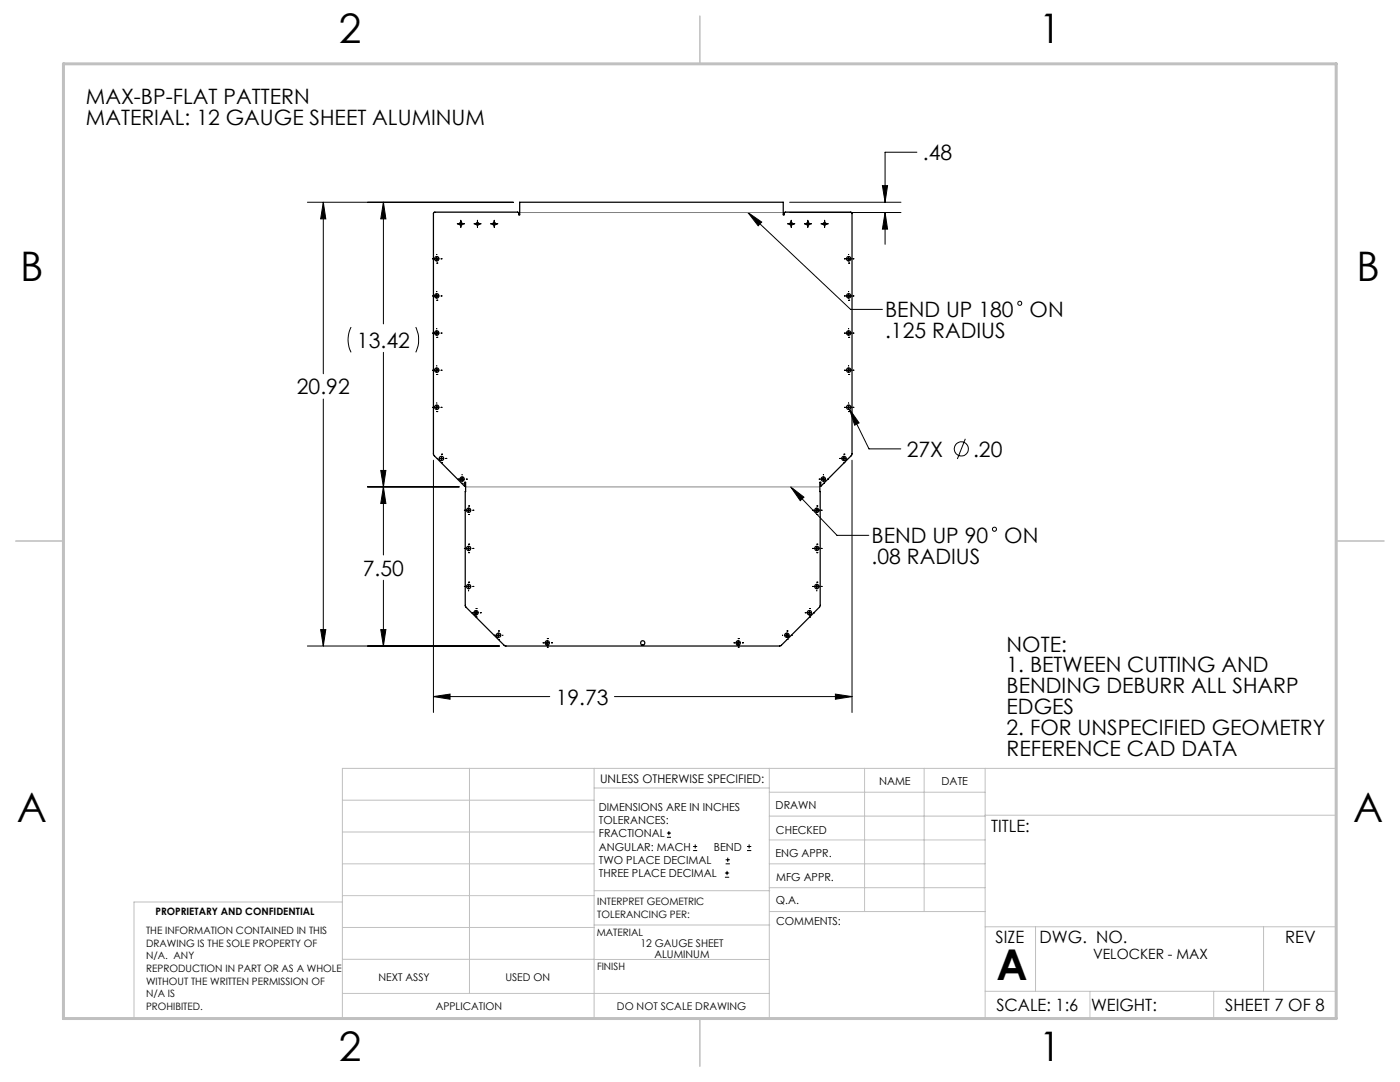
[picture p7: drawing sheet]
<svg xmlns="http://www.w3.org/2000/svg" width="279mm" height="216mm" viewBox="0 0 279 216" stroke-linecap="round" stroke-linejoin="round" font-family="sans-serif">
<g fill="none" stroke="#000" stroke-width=".2">
<path d="M176.1 37h1l-.5 3.4zM183 30.4h-6.4v10M61.3 40.4h41.1M64.5 40.4v34.2M64.5 40.4l.5 3.3h-1zM76.5 40.4v24.2M76.5 40.4l.5 3.3h-1zM86.3 59.1h.1M86.3 51.6h.1M86.7 59.1h.9M86.7 51.6h.9M87.2 59.9h.1"/>
<path d="M87.2 52.5h.1M87.2 50.8h.1M87.2 51.2v.9M87.2 58.2h.1M87.2 58.6v.9M88 59.1h.1M88 51.6h.1M91.3 44.7h1.4M92 44v1.4M94.6 44.7h1.4M95.3 44v1.4M97.9 44.7h1.4"/>
<path d="M98.6 44v1.4M149.3 42.4l2.7 1.9-.7 .7zM149.3 42.4l20.5 19.3h6.3M157.2 44.7h1.4M157.6 40.4h22.2M157.6 42.4h22.2M157.9 44v1.4M160.5 44.7h1.4M161.2 44v1.4M163.9 44.7h1.4M164.6 44v1.4M168.5 59.1h.1"/>
<path d="M168.5 51.6h.1M168.9 59.1h.9M168.9 51.6h.9M169.4 59.9h.1M169.4 52.5h.1M169.4 50.8h.1M169.4 51.2v.9M169.4 58.2h.1M169.4 58.6v.9M170.2 59.1h.1M170.2 51.6h.1M176.6 42.4v6.4"/>
<path d="M176.6 42.4l.5 3.3h-1zM64.5 79.6v49.3M70.1 65.3a5.6 5.6 0 0 0 0 5M76.5 70.3v40.4M83 65.3a5.9 5.9 0 0 1 0 5M86.3 73.9h.1M86.3 66.5h.1M86.7 73.9h.9M86.7 66.5h.9M87.2 74.7h.1M87.2 67.3h.1M87.2 65.6h.1"/>
<path d="M87.2 66v.9M87.2 73h.1M87.2 73.4v.9M88 73.9h.1M88 66.5h.1M168.5 66.5h.1M168.5 73.9h.1M168.9 73.9h.9M168.9 66.5h.9M169.4 67.3h.1M169.4 74.7h.1M169.4 65.6h.1"/>
<path d="M169.4 66v.9M169.4 73h.1M169.4 73.4v.9M170.2 66.5h.1M170.2 73.9h.1M73.3 97.2h18.4M76 93.9h1l-.5 3.3zM76.5 97.2l.5 3.3h-1zM86.3 81.3h.1M86.5 91.8v50.4M86.7 81.3h.9M87.2 82.1h.1"/>
<path d="M87.2 80.4h.1M87.2 80.9v.8M87.2 91.5h.1M87.7 91.5h.8M88 81.3h.1M88.1 90.6h.1M88.1 92.3h.1M88.1 91.1v.8M89 91.5h.1M91.4 95.6h.1M91.8 95.6h.8M92.2 96.4h.1"/>
<path d="M92.2 94.7v.1M92.2 95.2v.8M93.1 95.6h.1M157.8 97.2l2.6 2-.7 .7zM157.8 97.2l9.2 9.6h6.4M163.5 95.6h.1M163.9 95.6h.8M164.3 96.4h.1M164.3 94.7v.1M164.3 95.2v.8M165.2 95.6h.1M167.6 91.5h.1"/>
<path d="M168 91.5h.8M168.4 90.6h.1M168.4 92.3h.1M168.4 91.1v.8M168.5 81.3h.1M168.9 81.3h.9M169.3 91.5h.1M169.4 82.1h.1M169.4 80.4h.1M169.4 80.9v.8M169.5 81.7l3.9 7.9h6.4M169.5 81.7l1.9 2.7-.8 .4z"/>
<path d="M170 91.8v50.4M170.2 81.3h.1M192.7 87.6l-1.6 4M76.5 115.8v13.1M92.7 117h.1M92.7 101.8h.1M92.7 109.4h.1M93.1 109.4h.8M93.1 101.8h.8M93.1 117h.8M93.5 116.2h.1M93.5 101h.1"/>
<path d="M93.5 102.7h.1M93.5 108.6h.1M93.5 110.3h.1M93.5 101.4v.8M93.5 109v.9M93.5 116.6v.8M93.5 117.9h.1M94.4 117h.1M94.4 101.8h.1M94.4 109.4h.1M162.2 109.4h.1M162.2 101.8h.1"/>
<path d="M162.2 117h.1M162.6 109.4h.8M162.6 101.8h.8M162.6 117h.8M163 108.6h.1M163 110.3h.1M163 101h.1M163 102.7h.1M163 116.2h.1M163 101.4v.8M163 109v.9M163 116.6v.8"/>
<path d="M163 117.9h.1M163.9 109.4h.1M163.9 101.8h.1M163.9 117h.1M61.3 128.9h38.4M64 125.6h1l-.5 3.3zM76 125.6h1l-.5 3.3zM86.5 139h23.2M86.5 139l3.3-.5v1zM94.2 122.3h.1M94.6 122.3h.8M95 121.4h.1"/>
<path d="M95 123.1h.1M95 121.8v.9M95.8 122.3h.1M98.6 126.8h.1M99.1 126.8h.8M99.5 125.9h.1M99.5 127.6h.1M99.5 126.3v.9M100.3 126.8h.1M108.4 128.3h.1M108.8 128.3h.8M109.2 127.4h.1"/>
<path d="M109.2 129.1h.1M109.2 127.8v.9M110.1 128.3h.1M122.6 139h47.4M146.5 128.3h.1M146.9 128.3h.8M147.3 127.4h.1M147.3 129.1h.1M147.3 127.8v.9M148.2 128.3h.1M156.2 126.8h.1M156.6 126.8h.9"/>
<path d="M157.1 125.9h.1M157.1 127.6h.1M157.1 126.3v.9M157.9 126.8h.1M160.7 122.3h.1M161.1 122.3h.9M161.5 121.4h.1M161.5 123.1h.1M161.5 121.8v.9M162.4 122.3h.1M166.7 138.5l3.3 .5-3.3 .5zM133.1 167.1h.8"/>
<path d="M133.1 166.2h.8M133.5 165.8v.9M138.3 169.7h.8M138.3 168.9h.8M138.7 168.5v.8M144.7 175h.8M144.7 174.2h.8M144.8 172.4h.9M144.8 171.6h.9M145.1 173.8v.8M145.2 171.1v.9M149.1 169.7h.8"/>
<path d="M149.1 168.9h.8M149.5 168.5v.8"/>
<circle cx="203.5" cy="60.5" r=".42"/>
<circle cx="191.9" cy="89.6" r="1.4"/>
<circle cx="198.5" cy="105.6" r=".39"/>
</g>
<path d="M103.7 42.4h52.6M92.9 97.2h70.7" fill="none" stroke="#808080" stroke-width=".2"/>
<g fill="none" stroke="#c0c0c0" stroke-width=".2">
<path d="M68.3 159.7h50.3M93.7 153.3v44.9M118.6 153.3v49.9M118.6 157.2h34.9M153.5 153.3v49.9M153.5 158.1h43.1M172.5 153.3v28.6M184.4 153.3v28.6M196.6 153.3v49.9M68.3 180h-41.6v23.2h240v-49.9h-198.4v49.9M68.3 178.7h50.3M68.3 172.4h50.3"/>
<path d="M68.3 166h50.3M118.6 177.7h35M153.5 167.6h43.1M153.5 162.8h43.1M153.5 172.4h43.1M153.5 177.1h43.1M196.6 162.7h70.1M68.3 198.2h85.2M68.3 191.4l85.2 .1M68.3 185.1h50.3M118.6 184.6h35M153.6 181.9h43"/>
<path d="M196.6 197.8h70.1M196.6 184.9h70.1M206.7 184.9v12.9M217.5 197.8v5.4M242.2 197.8v5.4M252.2 184.9v12.9"/>
</g>
<path d="M139.7 3.2v9.5M3.1 107.9h9.6M266.7 107.9h9.5M139.7 203.2v9.6" fill="none" stroke="#c0c0c0" stroke-width=".3"/>
<path d="M12.7 12.7h254v190.5h-254z" fill="none" stroke="#c0c0c0" stroke-width=".6"/>
<g fill="#000">
<path d="M76.5 40.4l.5 3.3h-1zM76 93.9h1l-.5 3.3zM76 125.6h1l-.5 3.3zM76.5 97.2l.5 3.3h-1zM64 125.6h1l-.5 3.3zM64.5 40.4l.5 3.3h-1zM86.5 139l3.3-.5v1zM166.7 138.5l3.3 .5-3.3 .5zM176.6 42.4l.5 3.3h-1zM176.1 37h1l-.5 3.4zM169.5 81.7l1.1 3.1 .8-.4z"/>
<path d="M157.8 97.2l2.6 2-.7 .7zM149.3 42.4l2.7 1.9-.7 .7z"/>
</g>
<g fill="none" stroke="#000" stroke-width=".25">
<path d="M86.5 42.4l.2-.1h16.6l.2 .2v.4h.2v-2.5h52.6v2.5h.2v-.4l.2-.2h13.1l.2 .1v48.2l-6.2 6.4v-.8h-.2l.1 24.7-7.9 8h-55l-7.9-7.8v-24.9h-.2v.8l-6.2-6.3z"/>
<circle cx="87.2" cy="59" r=".43"/>
<circle cx="87.2" cy="51.6" r=".43"/>
<circle cx="92" cy="44.7" r=".28"/>
<circle cx="95.3" cy="44.7" r=".27"/>
<circle cx="98.6" cy="44.7" r=".28"/>
<circle cx="157.9" cy="44.7" r=".28"/>
<circle cx="161.2" cy="44.7" r=".27"/>
<circle cx="164.6" cy="44.7" r=".28"/>
<circle cx="169.4" cy="51.6" r=".43"/>
<circle cx="169.4" cy="59" r=".43"/>
<circle cx="87.2" cy="66.4" r=".43"/>
<circle cx="87.2" cy="73.8" r=".43"/>
<circle cx="169.4" cy="66.4" r=".43"/>
<circle cx="169.4" cy="73.8" r=".43"/>
<circle cx="87.2" cy="81.3" r=".43"/>
<circle cx="88.1" cy="91.5" r=".43"/>
<circle cx="92.2" cy="95.6" r=".43"/>
<circle cx="164.3" cy="95.6" r=".42"/>
<circle cx="168.4" cy="91.5" r=".43"/>
<circle cx="169.4" cy="81.3" r=".43"/>
<circle cx="93.5" cy="101.8" r=".42"/>
<circle cx="93.5" cy="117" r=".43"/>
<circle cx="93.5" cy="109.4" r=".43"/>
<circle cx="163" cy="101.8" r=".41"/>
<circle cx="163" cy="117.1" r=".42"/>
<circle cx="163" cy="109.4" r=".42"/>
<circle cx="95" cy="122.3" r=".43"/>
<circle cx="99.5" cy="126.7" r=".43"/>
<circle cx="109.2" cy="128.3" r=".42"/>
<circle cx="128.3" cy="128.3" r=".42"/>
<circle cx="147.3" cy="128.3" r=".42"/>
<circle cx="157" cy="126.7" r=".43"/>
<circle cx="161.5" cy="122.3" r=".43"/>
</g>
<text font-size="8.5" x="198.9" y="195.5">A</text>
<g font-size="8.1">
<text x="67.6" y="8.5">2</text>
<text x="207.3" y="8.5">1</text>
<text x="4" y="56.2">B</text>
<text x="270.7" y="56.2">B</text>
<text x="3.3" y="164.1">A</text>
<text x="270" y="164.1">A</text>
<text x="67.6" y="211.7">2</text>
<text x="207.3" y="211.7">1</text>
</g>
<g font-size="4.2">
<text x="17.1" y="20.7">MAX-BP-FLAT PATTERN</text>
<text x="17.1" y="24.8">MATERIAL: 12 GAUGE SHEET ALUMINUM</text>
<text x="184.2" y="31.9">.48</text>
<text x="176.6" y="63.3">BEND UP 180</text>
<text x="205.5" y="63.3">ON</text>
<text x="71.2" y="69.4">13.42</text>
<text x="176.6" y="67.5">.125 RADIUS</text>
<text x="59.2" y="78.7">20.92</text>
<text x="181" y="91.1">27X</text>
<text x="194.2" y="91.1">.20</text>
<text x="173.9" y="108.4">BEND UP 90</text>
<text x="173.9" y="112.6">.08 RADIUS</text>
<text x="200.4" y="108.4">ON</text>
<text x="72.4" y="114.8">7.50</text>
<text x="200.9" y="130">NOTE:</text>
<text x="200.9" y="134.2">1. BETWEEN CUTTING AND</text>
<text x="110.9" y="140.6">19.73</text>
<text x="200.9" y="138.4">BENDING DEBURR ALL SHARP</text>
<text x="200.9" y="142.5">EDGES</text>
<text x="200.9" y="146.7">2. FOR UNSPECIFIED GEOMETRY</text>
<text x="200.9" y="150.9">REFERENCE CAD DATA</text>
</g>
<g font-size="3.4">
<text x="197.8" y="166">TITLE:</text>
<text x="198.7" y="188.1">SIZE</text>
<text x="207.5" y="188.1">DWG. NO.</text>
<text x="256.5" y="188.2">REV</text>
<text x="198.8" y="201.7">SCALE: 1:6</text>
<text x="217.7" y="201.8">WEIGHT:</text>
<text x="244.5" y="201.7">SHEET 7 OF 8</text>
</g>
<text font-size="2.8" x="218.2" y="191.3">VELOCKER - MAX</text>
<text font-size="2.4" x="119.8" y="156.2">UNLESS OTHERWISE SPECIFIED:</text>
<g font-size="2.2">
<text x="119.5" y="161.8">DIMENSIONS ARE IN INCHES</text>
<text x="154.8" y="161.4">DRAWN</text>
<text x="175.4" y="156.6">NAME</text>
<text x="187.9" y="156.7">DATE</text>
<text x="119.5" y="164.4">TOLERANCES:</text>
<text x="119.5" y="167.1">FRACTIONAL</text>
<text x="154.9" y="166.3">CHECKED</text>
<text x="119.5" y="169.7">ANGULAR: MACH</text>
<text x="119.5" y="172.4">TWO PLACE DECIMAL</text>
<text x="142.5" y="169.7">BEND</text>
<text x="154.8" y="171">ENG APPR.</text>
<text x="119.5" y="175">THREE PLACE DECIMAL</text>
<text x="154.9" y="175.7">MFG APPR.</text>
<text x="154.9" y="180.4">Q.A.</text>
<text x="154.9" y="184.6">COMMENTS:</text>
</g>
<g font-size="2.1">
<text x="127.8" y="189">12 GAUGE SHEET</text>
<text x="130.6" y="191.1">ALUMINUM</text>
<text x="75.5" y="195.7">NEXT ASSY</text>
<text x="100.9" y="195.7">USED ON</text>
<text x="86.9" y="201.5">APPLICATION</text>
<text x="123.1" y="201.6">DO NOT SCALE DRAWING</text>
</g>
<g font-size="2">
<text x="31" y="182.6">PROPRIETARY AND CONFIDENTIAL</text>
<text x="119.2" y="180.6">INTERPRET GEOMETRIC</text>
<text x="119.2" y="183.1">TOLERANCING PER:</text>
<text x="29.2" y="186.4">THE INFORMATION CONTAINED IN THIS</text>
<text x="29.2" y="188.9">DRAWING IS THE SOLE PROPERTY OF</text>
<text x="29.2" y="191.4">N/A. ANY</text>
<text x="119.1" y="186.7">MATERIAL</text>
<text x="29.2" y="193.9">REPRODUCTION IN PART OR AS A WHOLE</text>
<text x="29.2" y="196.5">WITHOUT THE WRITTEN PERMISSION OF</text>
<text x="119.1" y="193.5">FINISH</text>
<text x="29.2" y="199">N/A IS</text>
<text x="29.2" y="201.5">PROHIBITED.</text>
</g>
</svg>
